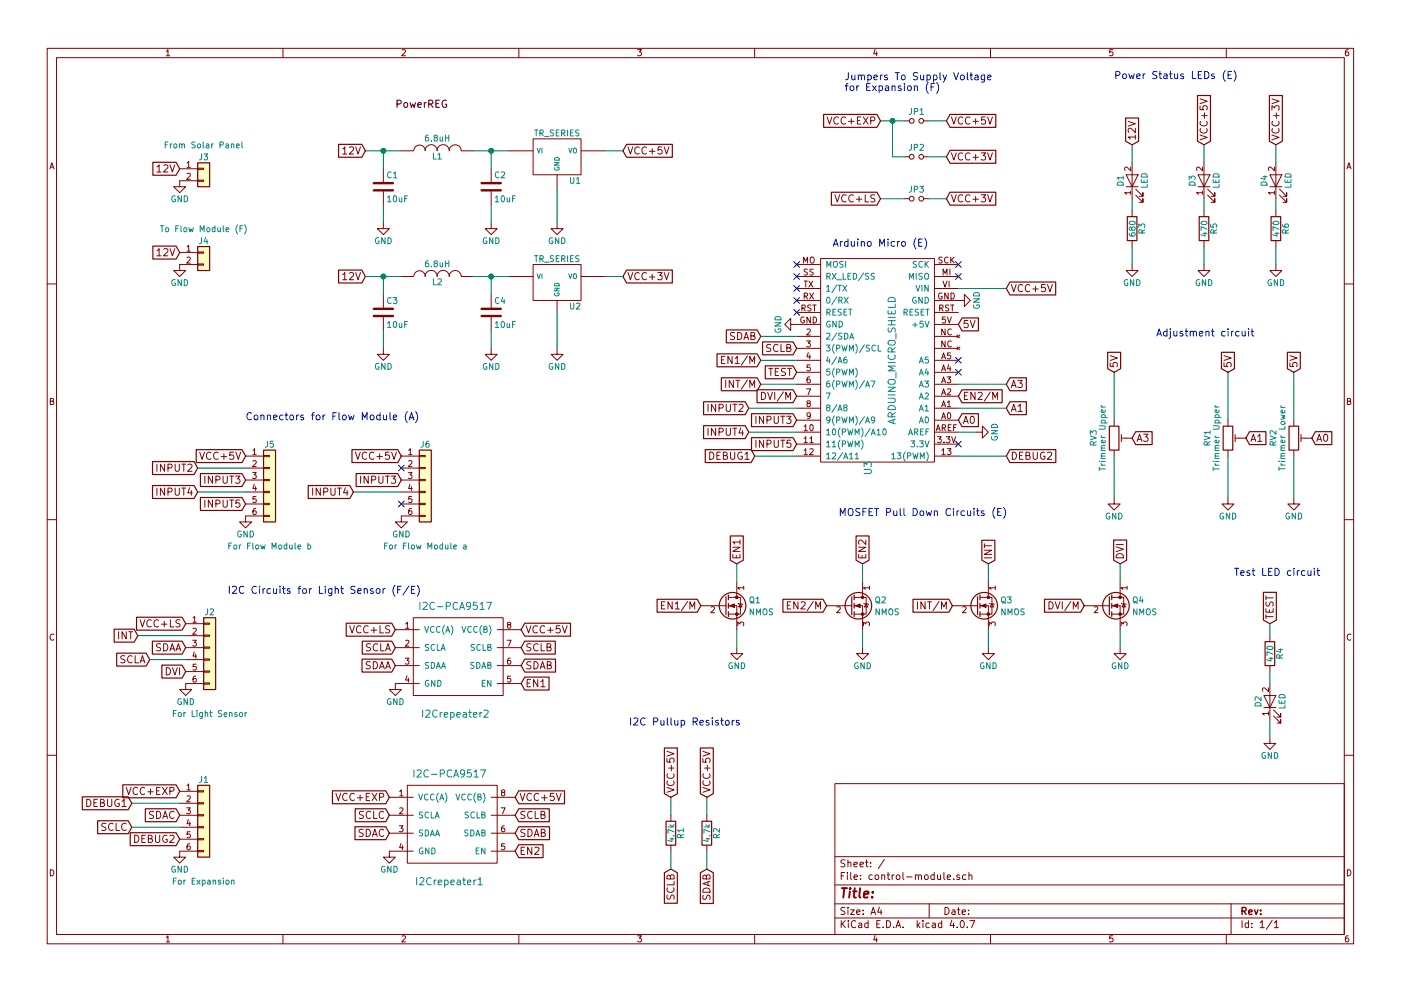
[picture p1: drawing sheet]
EESchema Schematic File Version 2
LIBS:control-module-rescue
LIBS:power
LIBS:device
LIBS:switches
LIBS:relays
LIBS:motors
LIBS:transistors
LIBS:conn
LIBS:linear
LIBS:regul
LIBS:74xx
LIBS:cmos4000
LIBS:adc-dac
LIBS:memory
LIBS:xilinx
LIBS:microcontrollers
LIBS:dsp
LIBS:microchip
LIBS:analog_switches
LIBS:motorola
LIBS:texas
LIBS:intel
LIBS:audio
LIBS:interface
LIBS:digital-audio
LIBS:philips
LIBS:display
LIBS:cypress
LIBS:siliconi
LIBS:opto
LIBS:atmel
LIBS:contrib
LIBS:valves
LIBS:valveteam
LIBS:arduino_micro_shield
LIBS:control-module-cache
EELAYER 25 0
EELAYER END
$Descr A4 11693 8268
encoding utf-8
Sheet 1 1
Title ""
Date ""
Rev ""
Comp ""
Comment1 ""
Comment2 ""
Comment3 ""
Comment4 ""
$EndDescr
$Comp
L I2C-PCA9517 I2Crepeater2
U 1 1
P 3800 5800
F 0 "I2Crepeater2" H 3800 5650 60  0000 C CNN
F 1 "I2C-PCA9517" H 3800 6550 60  0000 C CNN
F 2 "Housings_SSOP:TSSOP-8_3x3mm_Pitch0.65mm" H 3800 6200 60  0001 C CNN
F 3 "" H 3800 6200 60  0001 C CNN
	1    3800 5800
	1    0    0    -1  
$EndComp
$Comp
L Conn_01x06 J6
U 1 1
P 3550 4000
F 0 "J6" H 3550 4300 50  0000 C CNN
F 1 "For Flow Module a" H 3550 3450 50  0000 C CNN
F 2 "valveteam-footprints:Molex_KK-6410-06_06x2.54mm_Straight" H 3550 4000 50  0001 C CNN
F 3 "" H 3550 4000 50  0001 C CNN
	1    3550 4000
	1    0    0    -1  
$EndComp
$Comp
L Conn_01x02 J3
U 1 1
P 1700 1400
F 0 "J3" H 1700 1500 50  0000 C CNN
F 1 "From Solar Panel" H 1700 1600 50  0000 C CNN
F 2 "valveteam-footprints:TE_TERM" H 1700 1400 50  0001 C CNN
F 3 "" H 1700 1400 50  0001 C CNN
	1    1700 1400
	1    0    0    -1  
$EndComp
$Comp
L GND #PWR01
U 1 1
P 1500 1500
F 0 "#PWR01" H 1500 1250 50  0001 C CNN
F 1 "GND" H 1500 1350 50  0000 C CNN
F 2 "" H 1500 1500 50  0001 C CNN
F 3 "" H 1500 1500 50  0001 C CNN
	1    1500 1500
	1    0    0    -1  
$EndComp
Text GLabel 1500 1400 0    60   Input ~ 0
12V
Text Label 3300 900  0    60   ~ 0
PowerREG
Text GLabel 5600 6650 1    60   Input ~ 0
VCC+5V
Text GLabel 5900 6650 1    60   Input ~ 0
VCC+5V
$Comp
L Conn_01x06 J5
U 1 1
P 2250 4000
F 0 "J5" H 2250 4300 50  0000 C CNN
F 1 "For Flow Module b" H 2250 3450 50  0000 C CNN
F 2 "valveteam-footprints:Molex_KK-6410-06_06x2.54mm_Straight" H 2250 4000 50  0001 C CNN
F 3 "" H 2250 4000 50  0001 C CNN
	1    2250 4000
	1    0    0    -1  
$EndComp
Text GLabel 4350 5250 2    60   Input ~ 0
VCC+5V
$Comp
L GND #PWR02
U 1 1
P 3300 5700
F 0 "#PWR02" H 3300 5450 50  0001 C CNN
F 1 "GND" H 3300 5550 50  0000 C CNN
F 2 "" H 3300 5700 50  0001 C CNN
F 3 "" H 3300 5700 50  0001 C CNN
	1    3300 5700
	1    0    0    -1  
$EndComp
$Comp
L GND #PWR03
U 1 1
P 3350 4300
F 0 "#PWR03" H 3350 4050 50  0001 C CNN
F 1 "GND" H 3350 4150 50  0000 C CNN
F 2 "" H 3350 4300 50  0001 C CNN
F 3 "" H 3350 4300 50  0001 C CNN
	1    3350 4300
	1    0    0    -1  
$EndComp
NoConn ~ 3350 4200
Text GLabel 3350 4000 0    60   Input ~ 0
INPUT3
Text GLabel 2950 4100 0    60   Input ~ 0
INPUT4
NoConn ~ 3350 3900
Text GLabel 2050 4000 0    60   Input ~ 0
INPUT3
Text GLabel 1650 4100 0    60   Input ~ 0
INPUT4
Text GLabel 2050 4200 0    60   Input ~ 0
INPUT5
Text GLabel 1650 3900 0    60   Input ~ 0
INPUT2
$Comp
L GND #PWR04
U 1 1
P 2050 4300
F 0 "#PWR04" H 2050 4050 50  0001 C CNN
F 1 "GND" H 2050 4150 50  0000 C CNN
F 2 "" H 2050 4300 50  0001 C CNN
F 3 "" H 2050 4300 50  0001 C CNN
	1    2050 4300
	1    0    0    -1  
$EndComp
$Comp
L Conn_01x06 J2
U 1 1
P 1750 5400
F 0 "J2" H 1750 5700 50  0000 C CNN
F 1 "For Light Sensor" H 1750 4850 50  0000 C CNN
F 2 "valveteam-footprints:Molex_KK-6410-06_06x2.54mm_Straight" H 1750 5400 50  0001 C CNN
F 3 "" H 1750 5400 50  0001 C CNN
	1    1750 5400
	1    0    0    -1  
$EndComp
Text GLabel 4350 5700 2    60   Input ~ 0
EN1
Text GLabel 1550 5200 0    60   Input ~ 0
VCC+LS
Text GLabel 2050 3800 0    60   Input ~ 0
VCC+5V
Text GLabel 3350 3800 0    60   Input ~ 0
VCC+5V
Text GLabel 3300 5250 0    60   Input ~ 0
VCC+LS
Text GLabel 1550 5400 0    60   Input ~ 0
SDAA
Text GLabel 1250 5500 0    60   Input ~ 0
SCLA
Text GLabel 1150 5300 0    60   Input ~ 0
INT
Text GLabel 1550 5600 0    60   Input ~ 0
DVI
$Comp
L GND #PWR05
U 1 1
P 1550 5700
F 0 "#PWR05" H 1550 5450 50  0001 C CNN
F 1 "GND" H 1550 5550 50  0000 C CNN
F 2 "" H 1550 5700 50  0001 C CNN
F 3 "" H 1550 5700 50  0001 C CNN
	1    1550 5700
	1    0    0    -1  
$EndComp
$Comp
L R R1
U 1 1
P 5600 6950
F 0 "R1" V 5680 6950 50  0000 C CNN
F 1 "4.7k" V 5600 6950 50  0000 C CNN
F 2 "Resistors_SMD:R_0805_HandSoldering" V 5530 6950 50  0001 C CNN
F 3 "" H 5600 6950 50  0001 C CNN
	1    5600 6950
	1    0    0    -1  
$EndComp
$Comp
L R R2
U 1 1
P 5900 6950
F 0 "R2" V 5980 6950 50  0000 C CNN
F 1 "4.7k" V 5900 6950 50  0000 C CNN
F 2 "Resistors_SMD:R_0805_HandSoldering" V 5830 6950 50  0001 C CNN
F 3 "" H 5900 6950 50  0001 C CNN
	1    5900 6950
	1    0    0    -1  
$EndComp
Text GLabel 4350 5400 2    60   Input ~ 0
SCLB
Text GLabel 4350 5550 2    60   Input ~ 0
SDAB
$Comp
L POT_TRIM RV2
U 1 1
P 10800 3650
F 0 "RV2" V 10625 3650 50  0000 C CNN
F 1 "Trimmer Lower" V 10700 3650 50  0000 C CNN
F 2 "Potentiometers:Potentiometer_Trimmer_Vishay_T73XX_Vertical" H 10800 3650 50  0001 C CNN
F 3 "" H 10800 3650 50  0001 C CNN
	1    10800 3650
	1    0    0    -1  
$EndComp
Text GLabel 10800 3100 1    60   Input ~ 0
5V
$Comp
L GND #PWR06
U 1 1
P 10800 4150
F 0 "#PWR06" H 10800 3900 50  0001 C CNN
F 1 "GND" H 10800 4000 50  0000 C CNN
F 2 "" H 10800 4150 50  0001 C CNN
F 3 "" H 10800 4150 50  0001 C CNN
	1    10800 4150
	1    0    0    -1  
$EndComp
Text GLabel 10950 3650 2    60   Input ~ 0
A0
$Comp
L POT_TRIM RV1
U 1 1
P 10250 3650
F 0 "RV1" V 10075 3650 50  0000 C CNN
F 1 "Trimmer Upper" V 10150 3650 50  0000 C CNN
F 2 "Potentiometers:Potentiometer_Trimmer_Vishay_T73XX_Vertical" H 10250 3650 50  0001 C CNN
F 3 "" H 10250 3650 50  0001 C CNN
	1    10250 3650
	1    0    0    -1  
$EndComp
Text GLabel 10250 3100 1    60   Input ~ 0
5V
$Comp
L GND #PWR07
U 1 1
P 10250 4150
F 0 "#PWR07" H 10250 3900 50  0001 C CNN
F 1 "GND" H 10250 4000 50  0000 C CNN
F 2 "" H 10250 4150 50  0001 C CNN
F 3 "" H 10250 4150 50  0001 C CNN
	1    10250 4150
	1    0    0    -1  
$EndComp
Text GLabel 10400 3650 2    60   Input ~ 0
A1
Text GLabel 3300 5550 0    60   Input ~ 0
SDAA
Text GLabel 3300 5400 0    60   Input ~ 0
SCLA
Text GLabel 5600 7250 3    60   Input ~ 0
SCLB
Text GLabel 5900 7250 3    60   Input ~ 0
SDAB
Text GLabel 10600 5200 1    60   Input ~ 0
TEST
$Comp
L R R4
U 1 1
P 10600 5450
F 0 "R4" V 10680 5450 50  0000 C CNN
F 1 "470" V 10600 5450 50  0000 C CNN
F 2 "Resistors_SMD:R_0805_HandSoldering" V 10530 5450 50  0001 C CNN
F 3 "" H 10600 5450 50  0001 C CNN
	1    10600 5450
	1    0    0    -1  
$EndComp
$Comp
L LED-RESCUE-control-module D2
U 1 1
P 10600 5850
F 0 "D2" H 10600 5950 50  0000 C CNN
F 1 "LED" H 10600 5750 50  0000 C CNN
F 2 "LEDs:LED_0805_HandSoldering" H 10600 5850 50  0001 C CNN
F 3 "" H 10600 5850 50  0001 C CNN
	1    10600 5850
	0    -1   -1   0   
$EndComp
$Comp
L GND #PWR08
U 1 1
P 10600 6150
F 0 "#PWR08" H 10600 5900 50  0001 C CNN
F 1 "GND" H 10600 6000 50  0000 C CNN
F 2 "" H 10600 6150 50  0001 C CNN
F 3 "" H 10600 6150 50  0001 C CNN
	1    10600 6150
	1    0    0    -1  
$EndComp
$Comp
L I2C-PCA9517 I2Crepeater1
U 1 1
P 3750 7200
F 0 "I2Crepeater1" H 3750 7050 60  0000 C CNN
F 1 "I2C-PCA9517" H 3750 7950 60  0000 C CNN
F 2 "Housings_SSOP:TSSOP-8_3x3mm_Pitch0.65mm" H 3750 7600 60  0001 C CNN
F 3 "" H 3750 7600 60  0001 C CNN
	1    3750 7200
	1    0    0    -1  
$EndComp
Text GLabel 4300 6650 2    60   Input ~ 0
VCC+5V
$Comp
L GND #PWR09
U 1 1
P 3250 7100
F 0 "#PWR09" H 3250 6850 50  0001 C CNN
F 1 "GND" H 3250 6950 50  0000 C CNN
F 2 "" H 3250 7100 50  0001 C CNN
F 3 "" H 3250 7100 50  0001 C CNN
	1    3250 7100
	1    0    0    -1  
$EndComp
$Comp
L Conn_01x06 J1
U 1 1
P 1700 6800
F 0 "J1" H 1700 7100 50  0000 C CNN
F 1 "For Expansion" H 1700 6250 50  0000 C CNN
F 2 "valveteam-footprints:Molex_KK-6410-06_06x2.54mm_Straight" H 1700 6800 50  0001 C CNN
F 3 "" H 1700 6800 50  0001 C CNN
	1    1700 6800
	1    0    0    -1  
$EndComp
Text GLabel 4300 7100 2    60   Input ~ 0
EN2
Text GLabel 1500 6600 0    60   Input ~ 0
VCC+EXP
Text GLabel 3250 6650 0    60   Input ~ 0
VCC+EXP
$Comp
L GND #PWR010
U 1 1
P 1500 7100
F 0 "#PWR010" H 1500 6850 50  0001 C CNN
F 1 "GND" H 1500 6950 50  0000 C CNN
F 2 "" H 1500 7100 50  0001 C CNN
F 3 "" H 1500 7100 50  0001 C CNN
	1    1500 7100
	1    0    0    -1  
$EndComp
Text GLabel 4300 6800 2    60   Input ~ 0
SCLB
Text GLabel 4300 6950 2    60   Input ~ 0
SDAB
Text Notes 9650 2800 0    60   ~ 0
Adjustment circuit
Text Notes 10300 4800 0    60   ~ 0
Test LED circuit
Text GLabel 1100 6700 0    60   Input ~ 0
DEBUG1
Text GLabel 1500 7000 0    60   Input ~ 0
DEBUG2
Text GLabel 3250 6800 0    60   Input ~ 0
SCLC
Text GLabel 3250 6950 0    60   Input ~ 0
SDAC
Text GLabel 1500 6800 0    60   Input ~ 0
SDAC
Text GLabel 1100 6900 0    60   Input ~ 0
SCLC
Text Notes 1900 4950 0    60   ~ 0
I2C Circuits for Light Sensor (F/E)\n
Text Notes 2050 3500 0    60   ~ 0
Connectors for Flow Module (A)
$Comp
L R R3
U 1 1
P 9450 1900
F 0 "R3" V 9530 1900 50  0000 C CNN
F 1 "680" V 9450 1900 50  0000 C CNN
F 2 "Resistors_SMD:R_0805_HandSoldering" V 9380 1900 50  0001 C CNN
F 3 "" H 9450 1900 50  0001 C CNN
	1    9450 1900
	1    0    0    -1  
$EndComp
$Comp
L LED-RESCUE-control-module D1
U 1 1
P 9450 1500
F 0 "D1" H 9450 1600 50  0000 C CNN
F 1 "LED" H 9450 1400 50  0000 C CNN
F 2 "LEDs:LED_0805_HandSoldering" H 9450 1500 50  0001 C CNN
F 3 "" H 9450 1500 50  0001 C CNN
	1    9450 1500
	0    -1   -1   0   
$EndComp
$Comp
L GND #PWR011
U 1 1
P 9450 2200
F 0 "#PWR011" H 9450 1950 50  0001 C CNN
F 1 "GND" H 9450 2050 50  0000 C CNN
F 2 "" H 9450 2200 50  0001 C CNN
F 3 "" H 9450 2200 50  0001 C CNN
	1    9450 2200
	1    0    0    -1  
$EndComp
$Comp
L R R5
U 1 1
P 10050 1900
F 0 "R5" V 10130 1900 50  0000 C CNN
F 1 "470" V 10050 1900 50  0000 C CNN
F 2 "Resistors_SMD:R_0805_HandSoldering" V 9980 1900 50  0001 C CNN
F 3 "" H 10050 1900 50  0001 C CNN
	1    10050 1900
	1    0    0    -1  
$EndComp
$Comp
L LED-RESCUE-control-module D3
U 1 1
P 10050 1500
F 0 "D3" H 10050 1600 50  0000 C CNN
F 1 "LED" H 10050 1400 50  0000 C CNN
F 2 "LEDs:LED_0805_HandSoldering" H 10050 1500 50  0001 C CNN
F 3 "" H 10050 1500 50  0001 C CNN
	1    10050 1500
	0    -1   -1   0   
$EndComp
$Comp
L GND #PWR012
U 1 1
P 10050 2200
F 0 "#PWR012" H 10050 1950 50  0001 C CNN
F 1 "GND" H 10050 2050 50  0000 C CNN
F 2 "" H 10050 2200 50  0001 C CNN
F 3 "" H 10050 2200 50  0001 C CNN
	1    10050 2200
	1    0    0    -1  
$EndComp
Text GLabel 10050 1200 1    60   Input ~ 0
VCC+5V
Text GLabel 9450 1200 1    60   Input ~ 0
12V
Text Notes 9300 650  0    60   ~ 0
Power Status LEDs (E)
$Comp
L ARDUINO_MICRO_SHIELD U3
U 1 1
P 6850 2150
F 0 "U3" H 8600 2550 60  0000 C CNN
F 1 "ARDUINO_MICRO_SHIELD" H 7700 2750 60  0000 C CNN
F 2 "valveteam-footprints:ARDUINO_MICRO_SHIELD" H 7250 2100 60  0001 C CNN
F 3 "" H 7250 2100 60  0000 C CNN
	1    6850 2150
	0    1    1    0   
$EndComp
Text GLabel 8400 2400 2    60   Input ~ 0
VCC+5V
Text GLabel 8000 2700 2    60   Input ~ 0
5V
Text GLabel 8000 3500 2    60   Input ~ 0
A0
Text GLabel 8400 3400 2    60   Input ~ 0
A1
$Comp
L GND #PWR013
U 1 1
P 8150 3600
F 0 "#PWR013" H 8150 3350 50  0001 C CNN
F 1 "GND" H 8150 3450 50  0000 C CNN
F 2 "" H 8150 3600 50  0001 C CNN
F 3 "" H 8150 3600 50  0001 C CNN
	1    8150 3600
	0    -1   -1   0   
$EndComp
Text GLabel 6300 3800 0    60   Input ~ 0
DEBUG1
Text GLabel 8400 3800 2    60   Input ~ 0
DEBUG2
Text GLabel 6350 2800 0    60   Input ~ 0
SDAB
Text GLabel 6650 2900 0    60   Input ~ 0
SCLB
Text GLabel 6350 3000 0    60   Input ~ 0
EN1/M
Text GLabel 6250 3400 0    60   Input ~ 0
INPUT2
Text GLabel 6650 3500 0    60   Input ~ 0
INPUT3
Text GLabel 6250 3600 0    60   Input ~ 0
INPUT4
Text GLabel 6650 3700 0    60   Input ~ 0
INPUT5
Text GLabel 6650 3100 0    60   Input ~ 0
TEST
$Comp
L GND #PWR014
U 1 1
P 8000 2500
F 0 "#PWR014" H 8000 2250 50  0001 C CNN
F 1 "GND" H 8000 2350 50  0000 C CNN
F 2 "" H 8000 2500 50  0001 C CNN
F 3 "" H 8000 2500 50  0001 C CNN
	1    8000 2500
	0    -1   -1   0   
$EndComp
$Comp
L GND #PWR015
U 1 1
P 6650 2700
F 0 "#PWR015" H 6650 2450 50  0001 C CNN
F 1 "GND" H 6650 2550 50  0000 C CNN
F 2 "" H 6650 2700 50  0001 C CNN
F 3 "" H 6650 2700 50  0001 C CNN
	1    6650 2700
	0    1    1    0   
$EndComp
NoConn ~ 6650 2200
NoConn ~ 6650 2300
NoConn ~ 6650 2400
NoConn ~ 6650 2500
NoConn ~ 6650 2600
NoConn ~ 8000 2200
NoConn ~ 8000 2300
NoConn ~ 8000 3000
NoConn ~ 8000 3100
$Comp
L Q_NMOS_DGS Q3
U 1 1
P 8150 5050
F 0 "Q3" H 8350 5100 50  0000 L CNN
F 1 "NMOS" H 8350 5000 50  0000 L CNN
F 2 "TO_SOT_Packages_SMD:SOT-23_Handsoldering" H 8350 5150 50  0001 C CNN
F 3 "" H 8150 5050 50  0001 C CNN
	1    8150 5050
	1    0    0    -1  
$EndComp
Text GLabel 6350 3200 0    60   Input ~ 0
INT/M
Text GLabel 7950 5050 0    60   Input ~ 0
INT/M
Text GLabel 6650 3300 0    60   Input ~ 0
DVI/M
Text GLabel 8250 4700 1    60   Input ~ 0
INT
$Comp
L GND #PWR016
U 1 1
P 8250 5400
F 0 "#PWR016" H 8250 5150 50  0001 C CNN
F 1 "GND" H 8250 5250 50  0000 C CNN
F 2 "" H 8250 5400 50  0001 C CNN
F 3 "" H 8250 5400 50  0001 C CNN
	1    8250 5400
	1    0    0    -1  
$EndComp
$Comp
L Q_NMOS_DGS Q4
U 1 1
P 9250 5050
F 0 "Q4" H 9450 5100 50  0000 L CNN
F 1 "NMOS" H 9450 5000 50  0000 L CNN
F 2 "TO_SOT_Packages_SMD:SOT-23_Handsoldering" H 9450 5150 50  0001 C CNN
F 3 "" H 9250 5050 50  0001 C CNN
	1    9250 5050
	1    0    0    -1  
$EndComp
Text GLabel 9050 5050 0    60   Input ~ 0
DVI/M
Text GLabel 9350 4700 1    60   Input ~ 0
DVI
$Comp
L GND #PWR017
U 1 1
P 9350 5400
F 0 "#PWR017" H 9350 5150 50  0001 C CNN
F 1 "GND" H 9350 5250 50  0000 C CNN
F 2 "" H 9350 5400 50  0001 C CNN
F 3 "" H 9350 5400 50  0001 C CNN
	1    9350 5400
	1    0    0    -1  
$EndComp
Text Notes 7000 4300 0    60   ~ 0
MOSFET Pull Down Circuits (E)\n
Text Notes 5250 6050 0    60   ~ 0
I2C Pullup Resistors
$Comp
L Conn_01x02 J4
U 1 1
P 1700 2100
F 0 "J4" H 1700 2200 50  0000 C CNN
F 1 "To Flow Module (F)" H 1700 2300 50  0000 C CNN
F 2 "valveteam-footprints:TE_TERM" H 1700 2100 50  0001 C CNN
F 3 "" H 1700 2100 50  0001 C CNN
	1    1700 2100
	1    0    0    -1  
$EndComp
$Comp
L GND #PWR018
U 1 1
P 1500 2200
F 0 "#PWR018" H 1500 1950 50  0001 C CNN
F 1 "GND" H 1500 2050 50  0000 C CNN
F 2 "" H 1500 2200 50  0001 C CNN
F 3 "" H 1500 2200 50  0001 C CNN
	1    1500 2200
	1    0    0    -1  
$EndComp
Text GLabel 1500 2100 0    60   Input ~ 0
12V
Text GLabel 3050 1250 0    60   Input ~ 0
12V
$Comp
L C C1
U 1 1
P 3200 1550
F 0 "C1" H 3225 1650 50  0000 L CNN
F 1 "10uF" H 3225 1450 50  0000 L CNN
F 2 "Capacitors_SMD:C_0805_HandSoldering" H 3238 1400 50  0001 C CNN
F 3 "" H 3200 1550 50  0000 C CNN
	1    3200 1550
	1    0    0    -1  
$EndComp
$Comp
L GND #PWR019
U 1 1
P 3200 1850
F 0 "#PWR019" H 3200 1600 50  0001 C CNN
F 1 "GND" H 3200 1700 50  0000 C CNN
F 2 "" H 3200 1850 50  0000 C CNN
F 3 "" H 3200 1850 50  0000 C CNN
	1    3200 1850
	1    0    0    -1  
$EndComp
$Comp
L INDUCTOR L1
U 1 1
P 3650 1250
F 0 "L1" V 3600 1250 50  0000 C CNN
F 1 "6.8uH" V 3750 1250 50  0000 C CNN
F 2 "valveteam-footprints:WURTH_INDUCTOR" H 3650 1250 50  0001 C CNN
F 3 "" H 3650 1250 50  0000 C CNN
	1    3650 1250
	0    -1   -1   0   
$EndComp
$Comp
L C C2
U 1 1
P 4100 1550
F 0 "C2" H 4125 1650 50  0000 L CNN
F 1 "10uF" H 4125 1450 50  0000 L CNN
F 2 "Capacitors_SMD:C_0805_HandSoldering" H 4138 1400 50  0001 C CNN
F 3 "" H 4100 1550 50  0000 C CNN
	1    4100 1550
	1    0    0    -1  
$EndComp
$Comp
L GND #PWR020
U 1 1
P 4100 1850
F 0 "#PWR020" H 4100 1600 50  0001 C CNN
F 1 "GND" H 4100 1700 50  0000 C CNN
F 2 "" H 4100 1850 50  0000 C CNN
F 3 "" H 4100 1850 50  0000 C CNN
	1    4100 1850
	1    0    0    -1  
$EndComp
$Comp
L TR_SERIES U1
U 1 1
P 4650 1300
F 0 "U1" H 4800 1104 50  0000 C CNN
F 1 "TR_SERIES" H 4650 1500 50  0000 C CNN
F 2 "valveteam-footprints:TR_Series" H 4650 1300 50  0001 C CNN
F 3 "" H 4650 1300 50  0000 C CNN
	1    4650 1300
	1    0    0    -1  
$EndComp
Text GLabel 5200 1250 2    60   Input ~ 0
VCC+5V
Text Notes 6950 2050 0    60   ~ 0
Arduino Micro (E)
Text GLabel 3050 2300 0    60   Input ~ 0
12V
$Comp
L C C3
U 1 1
P 3200 2600
F 0 "C3" H 3225 2700 50  0000 L CNN
F 1 "10uF" H 3225 2500 50  0000 L CNN
F 2 "Capacitors_SMD:C_0805_HandSoldering" H 3238 2450 50  0001 C CNN
F 3 "" H 3200 2600 50  0000 C CNN
	1    3200 2600
	1    0    0    -1  
$EndComp
$Comp
L GND #PWR021
U 1 1
P 3200 2900
F 0 "#PWR021" H 3200 2650 50  0001 C CNN
F 1 "GND" H 3200 2750 50  0000 C CNN
F 2 "" H 3200 2900 50  0000 C CNN
F 3 "" H 3200 2900 50  0000 C CNN
	1    3200 2900
	1    0    0    -1  
$EndComp
$Comp
L INDUCTOR L2
U 1 1
P 3650 2300
F 0 "L2" V 3600 2300 50  0000 C CNN
F 1 "6.8uH" V 3750 2300 50  0000 C CNN
F 2 "valveteam-footprints:WURTH_INDUCTOR" H 3650 2300 50  0001 C CNN
F 3 "" H 3650 2300 50  0000 C CNN
	1    3650 2300
	0    -1   -1   0   
$EndComp
$Comp
L C C4
U 1 1
P 4100 2600
F 0 "C4" H 4125 2700 50  0000 L CNN
F 1 "10uF" H 4125 2500 50  0000 L CNN
F 2 "Capacitors_SMD:C_0805_HandSoldering" H 4138 2450 50  0001 C CNN
F 3 "" H 4100 2600 50  0000 C CNN
	1    4100 2600
	1    0    0    -1  
$EndComp
$Comp
L GND #PWR022
U 1 1
P 4100 2900
F 0 "#PWR022" H 4100 2650 50  0001 C CNN
F 1 "GND" H 4100 2750 50  0000 C CNN
F 2 "" H 4100 2900 50  0000 C CNN
F 3 "" H 4100 2900 50  0000 C CNN
	1    4100 2900
	1    0    0    -1  
$EndComp
$Comp
L TR_SERIES U2
U 1 1
P 4650 2350
F 0 "U2" H 4800 2154 50  0000 C CNN
F 1 "TR_SERIES" H 4650 2550 50  0000 C CNN
F 2 "valveteam-footprints:TR_Series" H 4650 2350 50  0001 C CNN
F 3 "" H 4650 2350 50  0000 C CNN
	1    4650 2350
	1    0    0    -1  
$EndComp
Text GLabel 5200 2300 2    60   Input ~ 0
VCC+3V
$Comp
L GND #PWR023
U 1 1
P 4650 1850
F 0 "#PWR023" H 4650 1600 50  0001 C CNN
F 1 "GND" H 4650 1700 50  0000 C CNN
F 2 "" H 4650 1850 50  0000 C CNN
F 3 "" H 4650 1850 50  0000 C CNN
	1    4650 1850
	1    0    0    -1  
$EndComp
$Comp
L GND #PWR024
U 1 1
P 4650 2900
F 0 "#PWR024" H 4650 2650 50  0001 C CNN
F 1 "GND" H 4650 2750 50  0000 C CNN
F 2 "" H 4650 2900 50  0000 C CNN
F 3 "" H 4650 2900 50  0000 C CNN
	1    4650 2900
	1    0    0    -1  
$EndComp
Text Notes 7050 750  0    60   ~ 0
Jumpers To Supply Voltage\nfor Expansion (F)
$Comp
L Jumper_NO_Small JP1
U 1 1
P 7650 1000
F 0 "JP1" H 7650 1080 50  0000 C CNN
F 1 "Jumper_NO_Small" H 7660 940 50  0001 C CNN
F 2 "valveteam-footprints:SMD-solder-bridge" H 7650 1000 50  0001 C CNN
F 3 "" H 7650 1000 50  0000 C CNN
	1    7650 1000
	1    0    0    -1  
$EndComp
$Comp
L Jumper_NO_Small JP2
U 1 1
P 7650 1300
F 0 "JP2" H 7650 1380 50  0000 C CNN
F 1 "Jumper_NO_Small" H 7660 1240 50  0001 C CNN
F 2 "valveteam-footprints:SMD-solder-bridge" H 7650 1300 50  0001 C CNN
F 3 "" H 7650 1300 50  0000 C CNN
	1    7650 1300
	1    0    0    -1  
$EndComp
$Comp
L Jumper_NO_Small JP3
U 1 1
P 7650 1650
F 0 "JP3" H 7650 1730 50  0000 C CNN
F 1 "Jumper_NO_Small" H 7660 1590 50  0001 C CNN
F 2 "valveteam-footprints:SMD-solder-bridge" H 7650 1650 50  0001 C CNN
F 3 "" H 7650 1650 50  0000 C CNN
	1    7650 1650
	1    0    0    -1  
$EndComp
Text GLabel 7900 1000 2    60   Input ~ 0
VCC+5V
Text GLabel 7900 1300 2    60   Input ~ 0
VCC+3V
Text GLabel 7900 1650 2    60   Input ~ 0
VCC+3V
Text GLabel 7350 1650 0    60   Input ~ 0
VCC+LS
Text GLabel 7350 1000 0    60   Input ~ 0
VCC+EXP
Wire Wire Line
	1650 3900 2050 3900
Wire Wire Line
	1650 4100 2050 4100
Wire Wire Line
	2950 4100 3350 4100
Wire Wire Line
	1250 5500 1550 5500
Wire Wire Line
	1550 5300 1150 5300
Wire Wire Line
	5600 6650 5600 6800
Wire Wire Line
	5900 6650 5900 6800
Wire Wire Line
	5600 7100 5600 7250
Wire Wire Line
	5900 7100 5900 7250
Wire Wire Line
	10800 3500 10800 3100
Wire Wire Line
	10800 3800 10800 4150
Wire Wire Line
	10250 3500 10250 3100
Wire Wire Line
	10250 3800 10250 4150
Wire Wire Line
	10600 5200 10600 5300
Wire Wire Line
	10600 5600 10600 5700
Wire Wire Line
	10600 6000 10600 6150
Wire Wire Line
	1100 6900 1500 6900
Wire Wire Line
	1500 6700 1100 6700
Wire Wire Line
	9450 1650 9450 1750
Wire Wire Line
	9450 2050 9450 2200
Wire Wire Line
	10050 1650 10050 1750
Wire Wire Line
	10050 2050 10050 2200
Wire Wire Line
	8000 2400 8400 2400
Wire Wire Line
	8000 3400 8400 3400
Wire Wire Line
	8150 3600 8000 3600
Wire Wire Line
	8000 3800 8400 3800
Wire Wire Line
	6300 3800 6650 3800
Wire Wire Line
	6650 3600 6250 3600
Wire Wire Line
	6250 3400 6650 3400
Wire Wire Line
	6650 3200 6350 3200
Wire Wire Line
	6350 3000 6650 3000
Wire Wire Line
	6650 2800 6350 2800
Wire Wire Line
	8250 4700 8250 4850
Wire Wire Line
	9350 4700 9350 4850
Wire Wire Line
	9350 5250 9350 5400
Wire Wire Line
	8250 5400 8250 5250
Wire Wire Line
	3050 2300 3350 2300
Wire Wire Line
	3950 2300 4250 2300
Wire Wire Line
	5050 2300 5200 2300
Wire Wire Line
	4650 2900 4650 2600
Wire Wire Line
	4100 2900 4100 2750
Wire Wire Line
	3200 2900 3200 2750
Wire Wire Line
	3200 2450 3200 2300
Connection ~ 3200 2300
Wire Wire Line
	4100 2450 4100 2300
Connection ~ 4100 2300
Wire Wire Line
	3050 1250 3350 1250
Wire Wire Line
	3950 1250 4250 1250
Wire Wire Line
	5050 1250 5200 1250
Wire Wire Line
	4650 1850 4650 1550
Wire Wire Line
	4100 1850 4100 1700
Wire Wire Line
	4100 1400 4100 1250
Connection ~ 4100 1250
Wire Wire Line
	3200 1400 3200 1250
Connection ~ 3200 1250
Wire Wire Line
	3200 1850 3200 1700
Wire Wire Line
	7350 1000 7550 1000
Wire Wire Line
	7350 1650 7550 1650
Wire Wire Line
	7750 1650 7900 1650
Wire Wire Line
	7550 1300 7450 1300
Wire Wire Line
	7450 1300 7450 1000
Connection ~ 7450 1000
Wire Wire Line
	7750 1000 7900 1000
Wire Wire Line
	7750 1300 7900 1300
Text GLabel 8000 3300 2    60   Input ~ 0
EN2/M
$Comp
L Q_NMOS_DGS Q2
U 1 1
P 7100 5050
F 0 "Q2" H 7300 5100 50  0000 L CNN
F 1 "NMOS" H 7300 5000 50  0000 L CNN
F 2 "TO_SOT_Packages_SMD:SOT-23_Handsoldering" H 7300 5150 50  0001 C CNN
F 3 "" H 7100 5050 50  0001 C CNN
	1    7100 5050
	1    0    0    -1  
$EndComp
Text GLabel 6900 5050 0    60   Input ~ 0
EN2/M
Text GLabel 7200 4700 1    60   Input ~ 0
EN2
$Comp
L GND #PWR025
U 1 1
P 7200 5400
F 0 "#PWR025" H 7200 5150 50  0001 C CNN
F 1 "GND" H 7200 5250 50  0000 C CNN
F 2 "" H 7200 5400 50  0001 C CNN
F 3 "" H 7200 5400 50  0001 C CNN
	1    7200 5400
	1    0    0    -1  
$EndComp
Wire Wire Line
	7200 4700 7200 4850
Wire Wire Line
	7200 5400 7200 5250
$Comp
L Q_NMOS_DGS Q1
U 1 1
P 6050 5050
F 0 "Q1" H 6250 5100 50  0000 L CNN
F 1 "NMOS" H 6250 5000 50  0000 L CNN
F 2 "TO_SOT_Packages_SMD:SOT-23_Handsoldering" H 6250 5150 50  0001 C CNN
F 3 "" H 6050 5050 50  0001 C CNN
	1    6050 5050
	1    0    0    -1  
$EndComp
Text GLabel 5850 5050 0    60   Input ~ 0
EN1/M
Text GLabel 6150 4700 1    60   Input ~ 0
EN1
$Comp
L GND #PWR026
U 1 1
P 6150 5400
F 0 "#PWR026" H 6150 5150 50  0001 C CNN
F 1 "GND" H 6150 5250 50  0000 C CNN
F 2 "" H 6150 5400 50  0001 C CNN
F 3 "" H 6150 5400 50  0001 C CNN
	1    6150 5400
	1    0    0    -1  
$EndComp
Wire Wire Line
	6150 4700 6150 4850
Wire Wire Line
	6150 5400 6150 5250
Wire Wire Line
	9450 1200 9450 1350
Wire Wire Line
	10050 1350 10050 1200
$Comp
L R R6
U 1 1
P 10650 1900
F 0 "R6" V 10730 1900 50  0000 C CNN
F 1 "470" V 10650 1900 50  0000 C CNN
F 2 "Resistors_SMD:R_0805_HandSoldering" V 10580 1900 50  0001 C CNN
F 3 "" H 10650 1900 50  0001 C CNN
	1    10650 1900
	1    0    0    -1  
$EndComp
$Comp
L LED-RESCUE-control-module D4
U 1 1
P 10650 1500
F 0 "D4" H 10650 1600 50  0000 C CNN
F 1 "LED" H 10650 1400 50  0000 C CNN
F 2 "LEDs:LED_0805_HandSoldering" H 10650 1500 50  0001 C CNN
F 3 "" H 10650 1500 50  0001 C CNN
	1    10650 1500
	0    -1   -1   0   
$EndComp
$Comp
L GND #PWR027
U 1 1
P 10650 2200
F 0 "#PWR027" H 10650 1950 50  0001 C CNN
F 1 "GND" H 10650 2050 50  0000 C CNN
F 2 "" H 10650 2200 50  0001 C CNN
F 3 "" H 10650 2200 50  0001 C CNN
	1    10650 2200
	1    0    0    -1  
$EndComp
Text GLabel 10650 1200 1    60   Input ~ 0
VCC+3V
Wire Wire Line
	10650 1650 10650 1750
Wire Wire Line
	10650 2050 10650 2200
Wire Wire Line
	10650 1350 10650 1200
$Comp
L POT_TRIM RV3
U 1 1
P 9300 3650
F 0 "RV3" V 9125 3650 50  0000 C CNN
F 1 "Trimmer Upper" V 9200 3650 50  0000 C CNN
F 2 "Potentiometers:Potentiometer_Trimmer_Vishay_T73XX_Vertical" H 9300 3650 50  0001 C CNN
F 3 "" H 9300 3650 50  0001 C CNN
	1    9300 3650
	1    0    0    -1  
$EndComp
Text GLabel 9300 3100 1    60   Input ~ 0
5V
$Comp
L GND #PWR028
U 1 1
P 9300 4150
F 0 "#PWR028" H 9300 3900 50  0001 C CNN
F 1 "GND" H 9300 4000 50  0000 C CNN
F 2 "" H 9300 4150 50  0001 C CNN
F 3 "" H 9300 4150 50  0001 C CNN
	1    9300 4150
	1    0    0    -1  
$EndComp
Wire Wire Line
	9300 3500 9300 3100
Wire Wire Line
	9300 3800 9300 4150
Text GLabel 9450 3650 2    60   Input ~ 0
A3
Text GLabel 8400 3200 2    60   Input ~ 0
A3
Wire Wire Line
	8400 3200 8000 3200
NoConn ~ 8000 3700
$EndSCHEMATC
